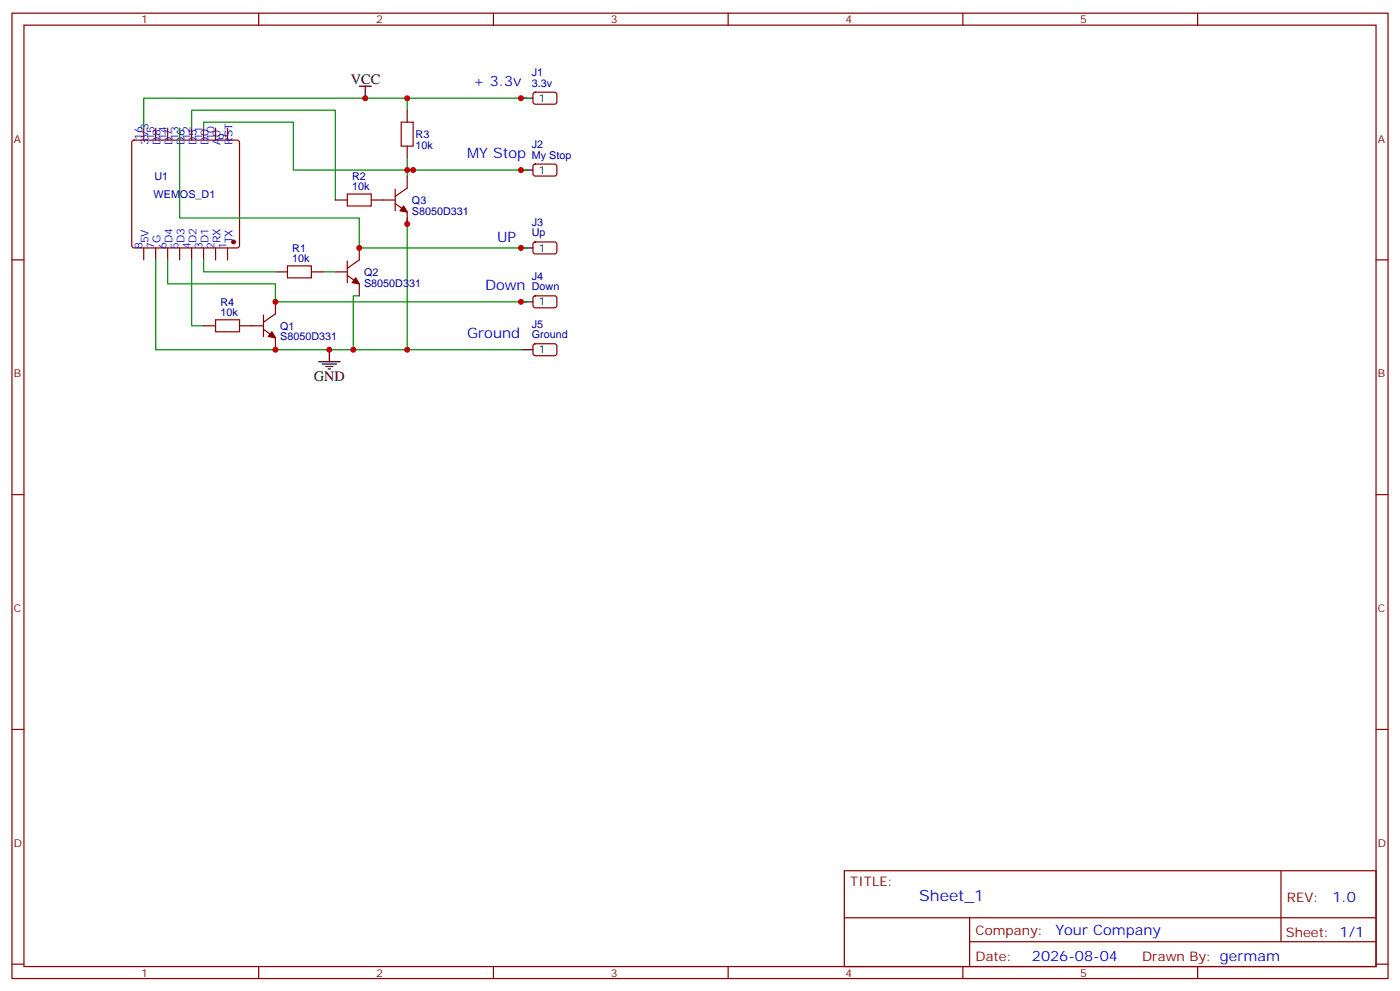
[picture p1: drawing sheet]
<svg xmlns="http://www.w3.org/2000/svg" width="412mm" height="292mm" viewBox="0 0 412 292" stroke-linecap="round" stroke-linejoin="round" font-family="sans-serif">
<g fill="none" stroke="#870000" stroke-width=".35">
<path d="M3.5 3.9h405.4v284.3h-405.4zM7.1 7.4h398.2v277.3h-398.2zM76.2 3.9v3.5M145.3 3.9v3.5M214.5 3.9v3.5M283.6 3.9v3.5M352.8 3.9v3.5M42.3 37.7v3.6M45.9 37.7v3.6M49.4 37.7v3.6M52.9 37.7v3.6M56.4 37.7v3.6"/>
<path d="M60 37.7v3.6M63.5 37.7v3.6M67 37.7v3.6M119.9 32.5v3.5M157.2 27.4l.5-.2h5.9l.4 .7v2.4l-.7 .4-5.9-.1-.4-.6v-2.1zM39 41.5l.5-.2h30.3l.5 .2 .3 .5v30.3l-.3 .5-.5 .2h-30.3l-.5-.2-.2-.5v-30.3zM98.8 58.9h3.5M109.4 58.9h7M116.4 55.7v6.4M116.4 60l3.5 2.4v3.6M119.9 51.9v3.5l-3.5 2.5M119.9 43v3.6"/>
<path d="M157.2 48.5l.5-.2 5.9 .1 .4 .6v2.4l-.7 .5-5.9-.1-.4-.6v-2.2zM3.5 76.6h3.6M42.3 73v3.6M45.9 73v3.6M49.4 73v3.6M52.9 73v3.6M56.4 73v3.6M60 73v3.6M63.5 73v3.6M67 73v3.6M102.3 76.9v6.4M105.8 73v3.6l-3.5 2.4"/>
<path d="M157.2 71.5l.5-.2h5.9l.4 .7v2.4l-.7 .4-5.9-.1-.4-.6v-2.1zM405.3 76.6h3.6M60 96h3.5M70.6 96h7M77.6 92.8v6.3M77.6 97l3.5 2.5v3.5M81.1 80.1h3.6M81.1 88.9v3.5l-3.5 2.5M91.7 80.1h3.5M98.8 80.1h3.5M102.3 81.1l3.5 2.5v3.5M157.2 87.3l.5-.2 5.9 .1 .4 .6v2.4l-.7 .5-5.9-.1-.4-.6v-2.2z"/>
<path d="M157.2 101.5l.5-.3 5.9 .1 .4 .7v2.3l-.7 .5-5.9-.1-.4-.6v-2.1zM3.5 145.7h3.6M405.3 145.7h3.6M3.5 214.8h3.6M405.3 214.8h3.6M248.7 256.5h156.6v28.2h-156.6zM377.3 256.5v20.9M248.7 270.3h156.5M285.6 277.4h119.6M285.6 270.3v14.1M3.5 284h3.6M76.2 284.7v3.5"/>
<path d="M145.3 284.7v3.5M214.5 284.7v3.5M283.6 284.7v3.5M352.8 284.7v3.5M405.3 284h3.6"/>
</g>
<g fill="#870000" stroke="#870000" stroke-width=".35">
<path d="M118.9 60.7l1 1.7-2.1-.3z"/>
<path d="M104.8 81.8l1 1.8-2.1-.3z"/>
<path d="M80.1 97.7l1 1.8-2.1-.4z"/>
<circle cx="68.8" cy="71.3" r=".53"/>
</g>
<g fill="none" stroke="#008700" stroke-width=".35">
<path d="M52.9 37.7v26.5h52.9v8.8h49.4M56.4 37.7v-5.2h42.4v26.4M60 37.7v-1.7h26.4v14.1h33.5M119.9 28.9v3.6M155.2 28.9h-112.9v8.8M119.9 50.1h35.3M119.9 46.6v3.5M121.7 50.1h-1.8v1.8M45.9 76.6v26.4h107.6M49.4 76.6v7h31.7v5.3h74.1M56.4 76.6v19.4h3.6M60 76.6v3.5h21.1"/>
<path d="M119.9 64.2v38.8M95.2 80.1h3.6M105.8 87.1h-1.7v15.9"/>
</g>
<path d="M105.8 25.4h3.6M107.6 25.4v3.5M153.5 28.9h3.5M153.5 50.1h3.5M153.5 73h3.5M153.5 88.9h3.5M93.8 106.5h6.4M94.9 107.2h4.2M96 108h2.1M96.7 108.7h.7M97 103v3.5M153.5 103h3.5" fill="none" stroke="#000" stroke-width=".35"/>
<path d="M118.2 36h3.5v7h-3.5zM102.3 57.2h7.1v3.5h-7.1zM84.7 78.3h7v3.5h-7zM63.5 94.2h7.1v3.5h-7.1z" fill="none" stroke="#a10000" stroke-width=".35"/>
<g fill="#c00">
<circle cx="97" cy="103" r=".88"/>
<circle cx="104.1" cy="103" r=".88"/>
<circle cx="107.6" cy="28.9" r=".88"/>
<circle cx="119.9" cy="50.1" r=".88"/>
<circle cx="121.7" cy="50.1" r=".88"/>
<circle cx="119.9" cy="28.9" r=".88"/>
<circle cx="81.1" cy="103" r=".88"/>
<circle cx="81.1" cy="88.9" r=".88"/>
<circle cx="153.5" cy="28.9" r=".88"/>
<circle cx="153.5" cy="50.1" r=".88"/>
<circle cx="153.5" cy="88.9" r=".88"/>
<circle cx="119.9" cy="66" r=".88"/>
<circle cx="119.9" cy="103" r=".88"/>
<circle cx="105.8" cy="73" r=".88"/>
<circle cx="153.5" cy="73" r=".88"/>
</g>
<text font-size="4.6" fill="#00f" x="270.8" y="265.5">Sheet_1</text>
<g font-size="4.2">
<text x="103.4" y="24.7">VCC</text>
<text x="92.4" y="112.2">GND</text>
</g>
<g font-size="4.2" fill="#00f">
<text x="139.3" y="25.4">+ 3.3v</text>
<text x="137.6" y="46.6">MY Stop</text>
<text x="146.4" y="71.3">UP</text>
<text x="142.9" y="85.4">Down</text>
<text x="137.6" y="99.5">Ground</text>
<text x="392.5" y="265.7">1.0</text>
<text x="310.9" y="275.3">Your Company</text>
<text x="304" y="283.1">2026-08-04</text>
</g>
<g font-size="3.9" fill="#800">
<text x="250.5" y="261.1">TITLE:</text>
<text x="379.1" y="265.7">REV:</text>
<text x="287.4" y="275.3">Company:</text>
<text x="378.7" y="275.9">Sheet: 1/1</text>
<text x="287.4" y="282.9">Date:</text>
<text x="336.4" y="283">Drawn By: germam</text>
</g>
<g font-size="3.2" fill="#800">
<text x="41.6" y="6.9">1</text>
<text x="110.8" y="6.9">2</text>
<text x="179.9" y="6.9">3</text>
<text x="249.1" y="6.9">4</text>
<text x="318.2" y="6.9">5</text>
<text x="4.1" y="42">A</text>
<text x="405.9" y="42">A</text>
<text x="4.1" y="111.1">B</text>
<text x="405.9" y="111.1">B</text>
<text x="4.1" y="180.3">C</text>
<text x="405.9" y="180.3">C</text>
<text x="4.1" y="249.4">D</text>
<text x="405.9" y="249.4">D</text>
<text x="41.6" y="287.7">1</text>
<text x="110.8" y="287.7">2</text>
<text x="179.9" y="287.7">3</text>
<text x="249.1" y="287.7">4</text>
<text x="318.2" y="287.7">5</text>
</g>
<g font-size="3.2" fill="#000080">
<text x="156.7" y="22.5">J1</text>
<text x="156.7" y="25.6">3.3v</text>
<text x="122.4" y="40.7">R3</text>
<text x="122.4" y="43.8">10k</text>
<text x="156.7" y="46.7">My Stop</text>
<text x="156.7" y="43.6">J2</text>
<text x="45.5" y="53.1">U1</text>
<text x="103.7" y="53">R2</text>
<text x="45.3" y="58.3">WEMOS_D1</text>
<text x="103.7" y="56.1">10k</text>
<text x="121.4" y="63.2">S8050D331</text>
<text x="121.4" y="60.1">Q3</text>
<text x="156.7" y="69.7">Up</text>
<text x="156.7" y="66.5">J3</text>
<text x="86.1" y="77.3">10k</text>
<text x="86.1" y="74.1">R1</text>
<text x="107.2" y="81.3">Q2</text>
<text x="156.7" y="82.4">J4</text>
<text x="107.2" y="84.4">S8050D331</text>
<text x="156.7" y="85.5">Down</text>
<text x="64.9" y="93.1">10k</text>
<text x="64.9" y="90">R4</text>
<text x="82.5" y="100.3">S8050D331</text>
<text x="82.5" y="97.2">Q1</text>
<text x="156.7" y="99.6">Ground</text>
<text x="156.7" y="96.5">J5</text>
</g>
<g font-size="3.2">
<text x="158.7" y="30">1</text>
<text x="158.7" y="51.2">1</text>
<text x="158.7" y="74.1">1</text>
<text x="158.7" y="90">1</text>
<text x="158.7" y="104.1">1</text>
</g>
<g font-size="3.2" fill="#00f">
<text x="42" y="41.1" transform="rotate(-90 42 41.1)">16</text>
<text x="45.5" y="41.1" transform="rotate(-90 45.5 41.1)">15</text>
<text x="49" y="41.1" transform="rotate(-90 49 41.1)">14</text>
<text x="52.6" y="41.1" transform="rotate(-90 52.6 41.1)">13</text>
<text x="56.1" y="41.1" transform="rotate(-90 56.1 41.1)">12</text>
<text x="59.6" y="41.1" transform="rotate(-90 59.6 41.1)">11</text>
<text x="63.1" y="41.1" transform="rotate(-90 63.1 41.1)">10</text>
<text x="66.7" y="41.1" transform="rotate(-90 66.7 41.1)">9</text>
<text x="43.7" y="42.6" transform="rotate(-90 43.7 42.6)">3V3</text>
<text x="47.3" y="42.6" transform="rotate(-90 47.3 42.6)">D8</text>
<text x="50.8" y="42.6" transform="rotate(-90 50.8 42.6)">D7</text>
<text x="54.3" y="42.6" transform="rotate(-90 54.3 42.6)">D6</text>
<text x="57.9" y="42.6" transform="rotate(-90 57.9 42.6)">D5</text>
<text x="61.4" y="42.6" transform="rotate(-90 61.4 42.6)">D0</text>
<text x="64.9" y="42.6" transform="rotate(-90 64.9 42.6)">A0</text>
<text x="68.4" y="42.6" transform="rotate(-90 68.4 42.6)">RST</text>
<text x="43.7" y="71.7" transform="rotate(-90 43.7 71.7)">5V</text>
<text x="47.3" y="71.7" transform="rotate(-90 47.3 71.7)">G</text>
<text x="50.8" y="71.7" transform="rotate(-90 50.8 71.7)">D4</text>
<text x="54.3" y="71.7" transform="rotate(-90 54.3 71.7)">D3</text>
<text x="57.9" y="71.7" transform="rotate(-90 57.9 71.7)">D2</text>
<text x="61.4" y="71.7" transform="rotate(-90 61.4 71.7)">D1</text>
<text x="64.9" y="71.7" transform="rotate(-90 64.9 71.7)">RX</text>
<text x="68.4" y="71.7" transform="rotate(-90 68.4 71.7)">TX</text>
<text x="42" y="73.2" transform="rotate(-90 42 73.2)">8</text>
<text x="45.5" y="73.2" transform="rotate(-90 45.5 73.2)">7</text>
<text x="49" y="73.2" transform="rotate(-90 49 73.2)">6</text>
<text x="52.6" y="73.2" transform="rotate(-90 52.6 73.2)">5</text>
<text x="56.1" y="73.2" transform="rotate(-90 56.1 73.2)">4</text>
<text x="59.6" y="73.2" transform="rotate(-90 59.6 73.2)">3</text>
<text x="63.1" y="73.2" transform="rotate(-90 63.1 73.2)">2</text>
<text x="66.7" y="73.2" transform="rotate(-90 66.7 73.2)">1</text>
</g>
</svg>
